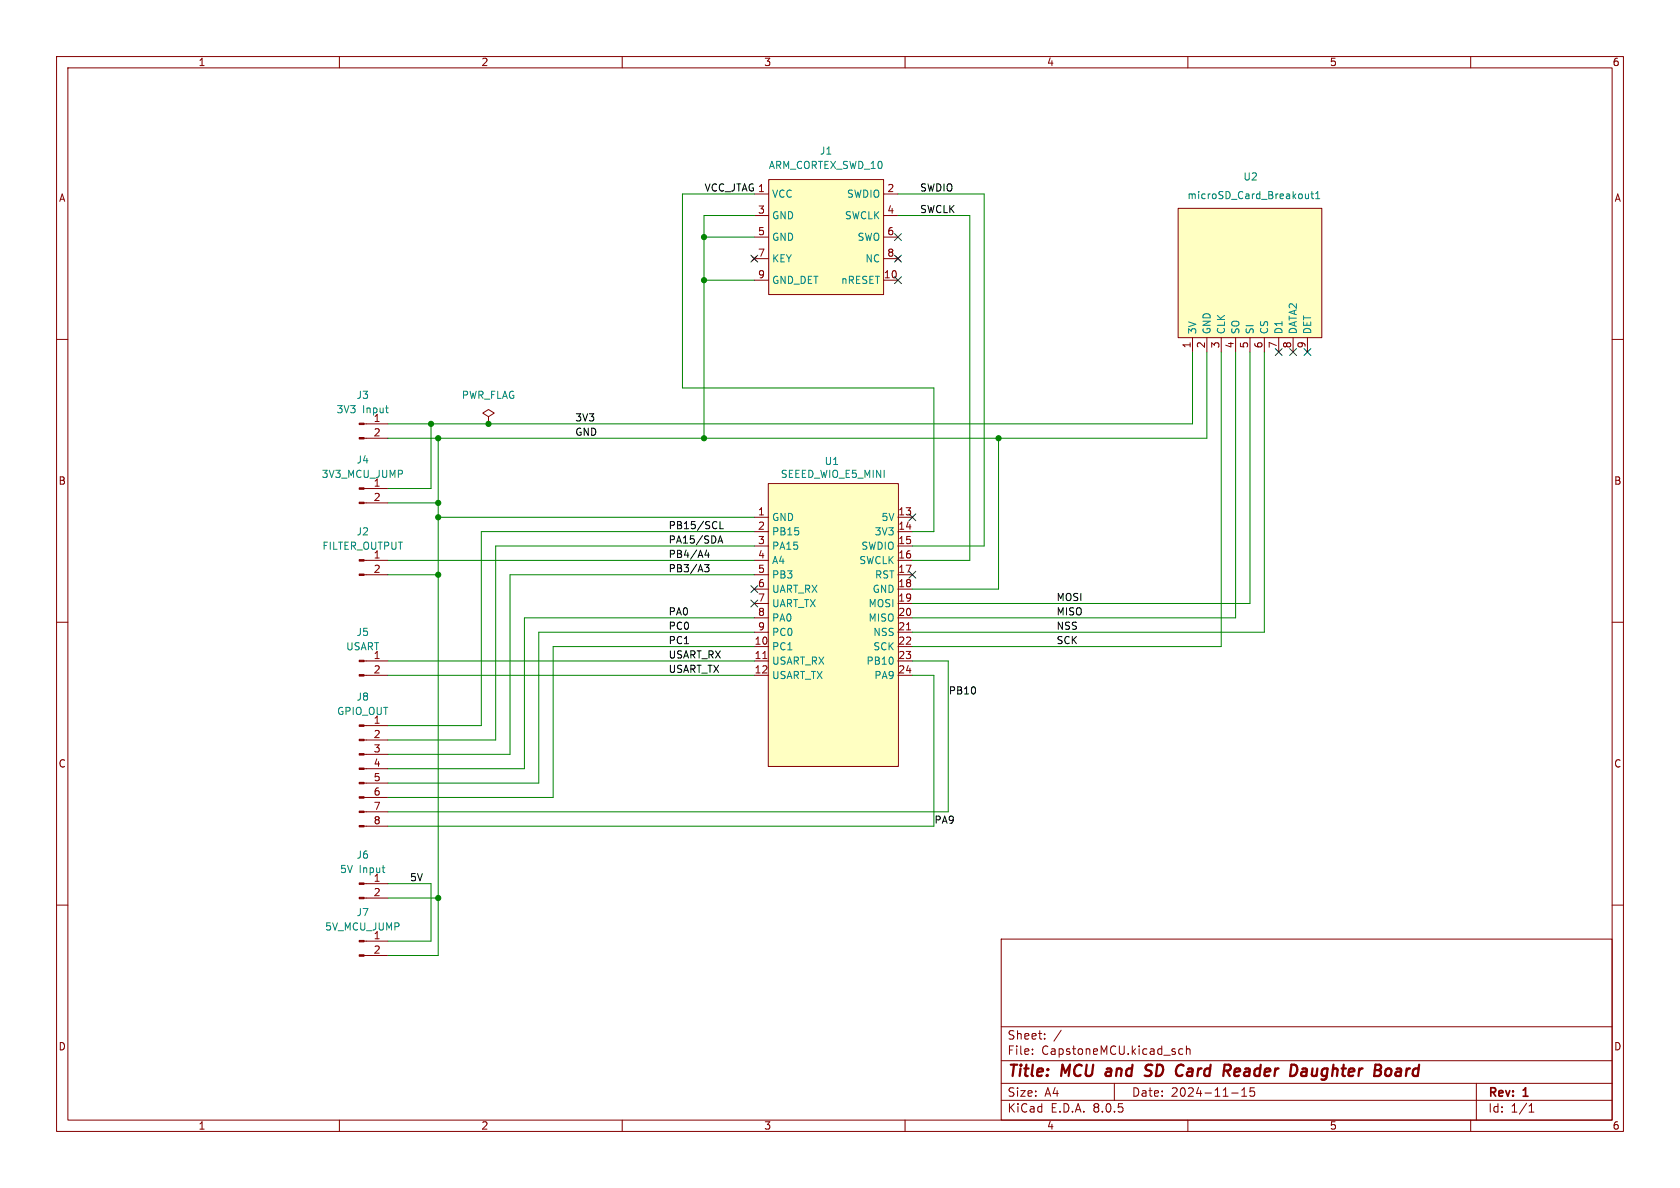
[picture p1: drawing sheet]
(kicad_sch
 (version 20231120)
 (generator "eeschema")
 (generator_version "8.0")
 (paper "A4")
 (title_block
  (title "MCU and SD Card Reader Daughter Board")
  (date "2024-11-15")
  (rev "1"))
 (lib_symbols
  (symbol "Capstone:microSD_card_breakout" (exclude_from_sim no) (in_bom yes) (on_board yes)
   (property "Reference" "microSD_Card_Breakout" (at 0 0 0) (effects (font (size 1.27 1.27))))
   (property "Value" "" (at 0 0 0) (effects (font (size 1.27 1.27))))
   (property "Footprint" "Capstone:adafruit_sd_card_spi" (at 0 13.462 0) (effects (font (size 1.27 1.27)) (hide yes)))
   (property "Datasheet" "" (at 0 0 0) (effects (font (size 1.27 1.27)) (hide yes)))
   (property "Description" "" (at 0 0 0) (effects (font (size 1.27 1.27)) (hide yes)))
   (symbol "microSD_card_breakout_0_1"
    (rectangle (start -12.7 11.43) (end 12.7 -11.43) (stroke (width 0) (type default)) (fill (type background))))
   (symbol "microSD_card_breakout_1_1"
    (pin power_in line (at -10.16 -13.97 90) (length 2.54) (name "3V" (effects (font (size 1.27 1.27)))) (number "1" (effects (font (size 1.27 1.27)))))
    (pin passive line (at -7.62 -13.97 90) (length 2.54) (name "GND" (effects (font (size 1.27 1.27)))) (number "2" (effects (font (size 1.27 1.27)))))
    (pin input line (at -5.08 -13.97 90) (length 2.54) (name "CLK" (effects (font (size 1.27 1.27)))) (number "3" (effects (font (size 1.27 1.27)))))
    (pin output line (at -2.54 -13.97 90) (length 2.54) (name "SO" (effects (font (size 1.27 1.27)))) (number "4" (effects (font (size 1.27 1.27))))
    (alternate "D0" bidirectional line))
    (pin input line (at 0 -13.97 90) (length 2.54) (name "SI" (effects (font (size 1.27 1.27)))) (number "5" (effects (font (size 1.27 1.27))))
    (alternate "CMD" input line))
    (pin input line (at 2.54 -13.97 90) (length 2.54) (name "CS" (effects (font (size 1.27 1.27)))) (number "6" (effects (font (size 1.27 1.27))))
    (alternate "D3" bidirectional line))
    (pin bidirectional line (at 5.08 -13.97 90) (length 2.54) (name "D1" (effects (font (size 1.27 1.27)))) (number "7" (effects (font (size 1.27 1.27)))))
    (pin bidirectional line (at 7.62 -13.97 90) (length 2.54) (name "DATA2" (effects (font (size 1.27 1.27)))) (number "8" (effects (font (size 1.27 1.27)))))
    (pin bidirectional line (at 10.16 -13.97 90) (length 2.54) (name "DET" (effects (font (size 1.27 1.27)))) (number "9" (effects (font (size 1.27 1.27)))))))
  (symbol "Connector:Conn_01x02_Pin"
   (pin_names
    (offset 1.016) hide) (exclude_from_sim no) (in_bom yes) (on_board yes)
   (property "Reference" "J" (at 0 2.54 0) (effects (font (size 1.27 1.27))))
   (property "Value" "Conn_01x02_Pin" (at 0 -5.08 0) (effects (font (size 1.27 1.27))))
   (property "Footprint" "" (at 0 0 0) (effects (font (size 1.27 1.27)) (hide yes)))
   (property "Datasheet" "~" (at 0 0 0) (effects (font (size 1.27 1.27)) (hide yes)))
   (property "Description" "Generic connector, single row, 01x02, script generated" (at 0 0 0) (effects (font (size 1.27 1.27)) (hide yes)))
   (property "ki_locked" "" (at 0 0 0) (effects (font (size 1.27 1.27))))
   (symbol "Conn_01x02_Pin_1_1"
    (polyline (pts (xy 1.27 -2.54) (xy 0.8636 -2.54)) (stroke (width 0.1524) (type default)) (fill (type none)))
    (polyline (pts (xy 1.27 0) (xy 0.8636 0)) (stroke (width 0.1524) (type default)) (fill (type none)))
    (rectangle (start 0.8636 -2.413) (end 0 -2.667) (stroke (width 0.1524) (type default)) (fill (type outline)))
    (rectangle (start 0.8636 0.127) (end 0 -0.127) (stroke (width 0.1524) (type default)) (fill (type outline)))
    (pin passive line (at 5.08 0 180) (length 3.81) (name "Pin_1" (effects (font (size 1.27 1.27)))) (number "1" (effects (font (size 1.27 1.27)))))
    (pin passive line (at 5.08 -2.54 180) (length 3.81) (name "Pin_2" (effects (font (size 1.27 1.27)))) (number "2" (effects (font (size 1.27 1.27)))))))
  (symbol "Connector:Conn_01x08_Pin"
   (pin_names
    (offset 1.016) hide) (exclude_from_sim no) (in_bom yes) (on_board yes)
   (property "Reference" "J" (at 0 10.16 0) (effects (font (size 1.27 1.27))))
   (property "Value" "Conn_01x08_Pin" (at 0 -12.7 0) (effects (font (size 1.27 1.27))))
   (property "Footprint" "" (at 0 0 0) (effects (font (size 1.27 1.27)) (hide yes)))
   (property "Datasheet" "~" (at 0 0 0) (effects (font (size 1.27 1.27)) (hide yes)))
   (property "Description" "Generic connector, single row, 01x08, script generated" (at 0 0 0) (effects (font (size 1.27 1.27)) (hide yes)))
   (property "ki_locked" "" (at 0 0 0) (effects (font (size 1.27 1.27))))
   (symbol "Conn_01x08_Pin_1_1"
    (polyline (pts (xy 1.27 -10.16) (xy 0.8636 -10.16)) (stroke (width 0.1524) (type default)) (fill (type none)))
    (polyline (pts (xy 1.27 -7.62) (xy 0.8636 -7.62)) (stroke (width 0.1524) (type default)) (fill (type none)))
    (polyline (pts (xy 1.27 -5.08) (xy 0.8636 -5.08)) (stroke (width 0.1524) (type default)) (fill (type none)))
    (polyline (pts (xy 1.27 -2.54) (xy 0.8636 -2.54)) (stroke (width 0.1524) (type default)) (fill (type none)))
    (polyline (pts (xy 1.27 0) (xy 0.8636 0)) (stroke (width 0.1524) (type default)) (fill (type none)))
    (polyline (pts (xy 1.27 2.54) (xy 0.8636 2.54)) (stroke (width 0.1524) (type default)) (fill (type none)))
    (polyline (pts (xy 1.27 5.08) (xy 0.8636 5.08)) (stroke (width 0.1524) (type default)) (fill (type none)))
    (polyline (pts (xy 1.27 7.62) (xy 0.8636 7.62)) (stroke (width 0.1524) (type default)) (fill (type none)))
    (rectangle (start 0.8636 -10.033) (end 0 -10.287) (stroke (width 0.1524) (type default)) (fill (type outline)))
    (rectangle (start 0.8636 -7.493) (end 0 -7.747) (stroke (width 0.1524) (type default)) (fill (type outline)))
    (rectangle (start 0.8636 -4.953) (end 0 -5.207) (stroke (width 0.1524) (type default)) (fill (type outline)))
    (rectangle (start 0.8636 -2.413) (end 0 -2.667) (stroke (width 0.1524) (type default)) (fill (type outline)))
    (rectangle (start 0.8636 0.127) (end 0 -0.127) (stroke (width 0.1524) (type default)) (fill (type outline)))
    (rectangle (start 0.8636 2.667) (end 0 2.413) (stroke (width 0.1524) (type default)) (fill (type outline)))
    (rectangle (start 0.8636 5.207) (end 0 4.953) (stroke (width 0.1524) (type default)) (fill (type outline)))
    (rectangle (start 0.8636 7.747) (end 0 7.493) (stroke (width 0.1524) (type default)) (fill (type outline)))
    (pin passive line (at 5.08 7.62 180) (length 3.81) (name "Pin_1" (effects (font (size 1.27 1.27)))) (number "1" (effects (font (size 1.27 1.27)))))
    (pin passive line (at 5.08 5.08 180) (length 3.81) (name "Pin_2" (effects (font (size 1.27 1.27)))) (number "2" (effects (font (size 1.27 1.27)))))
    (pin passive line (at 5.08 2.54 180) (length 3.81) (name "Pin_3" (effects (font (size 1.27 1.27)))) (number "3" (effects (font (size 1.27 1.27)))))
    (pin passive line (at 5.08 0 180) (length 3.81) (name "Pin_4" (effects (font (size 1.27 1.27)))) (number "4" (effects (font (size 1.27 1.27)))))
    (pin passive line (at 5.08 -2.54 180) (length 3.81) (name "Pin_5" (effects (font (size 1.27 1.27)))) (number "5" (effects (font (size 1.27 1.27)))))
    (pin passive line (at 5.08 -5.08 180) (length 3.81) (name "Pin_6" (effects (font (size 1.27 1.27)))) (number "6" (effects (font (size 1.27 1.27)))))
    (pin passive line (at 5.08 -7.62 180) (length 3.81) (name "Pin_7" (effects (font (size 1.27 1.27)))) (number "7" (effects (font (size 1.27 1.27)))))
    (pin passive line (at 5.08 -10.16 180) (length 3.81) (name "Pin_8" (effects (font (size 1.27 1.27)))) (number "8" (effects (font (size 1.27 1.27)))))))
  (symbol "Connector:arm_cortex_debug" (exclude_from_sim no) (in_bom yes) (on_board yes)
   (property "Reference" "J" (at -0.762 14.224 0) (effects (font (size 1.27 1.27))))
   (property "Value" "ARM_CORTEX_SWD_10" (at 0 11.938 0) (effects (font (size 1.27 1.27))))
   (property "Footprint" "arm_debug_header_smt:SAMTEC_FTSH-105-01-LM-DV-TR" (at 0.762 -12.954 0) (effects (font (size 1.27 1.27)) (hide yes)))
   (property "Datasheet" "" (at 0 0 0) (effects (font (size 1.27 1.27)) (hide yes)))
   (property "Description" "" (at 0 0 0) (effects (font (size 1.27 1.27)) (hide yes)))
   (symbol "arm_cortex_debug_0_1"
    (rectangle (start -10.16 10.16) (end 10.16 -10.16) (stroke (width 0) (type default)) (fill (type background))))
   (symbol "arm_cortex_debug_1_1"
    (pin input line (at -12.7 7.62 0) (length 2.54) (name "VCC" (effects (font (size 1.27 1.27)))) (number "1" (effects (font (size 1.27 1.27)))))
    (pin input line (at 12.7 -7.62 180) (length 2.54) (name "nRESET" (effects (font (size 1.27 1.27)))) (number "10" (effects (font (size 1.27 1.27)))))
    (pin input line (at 12.7 7.62 180) (length 2.54) (name "SWDIO" (effects (font (size 1.27 1.27)))) (number "2" (effects (font (size 1.27 1.27)))))
    (pin input line (at -12.7 3.81 0) (length 2.54) (name "GND" (effects (font (size 1.27 1.27)))) (number "3" (effects (font (size 1.27 1.27)))))
    (pin input line (at 12.7 3.81 180) (length 2.54) (name "SWCLK" (effects (font (size 1.27 1.27)))) (number "4" (effects (font (size 1.27 1.27)))))
    (pin input line (at -12.7 0 0) (length 2.54) (name "GND" (effects (font (size 1.27 1.27)))) (number "5" (effects (font (size 1.27 1.27)))))
    (pin input line (at 12.7 0 180) (length 2.54) (name "SWO" (effects (font (size 1.27 1.27)))) (number "6" (effects (font (size 1.27 1.27)))))
    (pin no_connect line (at -12.7 -3.81 0) (length 2.54) (name "KEY" (effects (font (size 1.27 1.27)))) (number "7" (effects (font (size 1.27 1.27)))))
    (pin no_connect line (at 12.7 -3.81 180) (length 2.54) (name "NC" (effects (font (size 1.27 1.27)))) (number "8" (effects (font (size 1.27 1.27)))))
    (pin input line (at -12.7 -7.62 0) (length 2.54) (name "GND_DET" (effects (font (size 1.27 1.27)))) (number "9" (effects (font (size 1.27 1.27)))))))
  (symbol "MCU_Module:SEEED-WIO-E5-MINI"
   (pin_names
    (offset 0.504)) (exclude_from_sim no) (in_bom yes) (on_board yes)
   (property "Reference" "WIO-E5-MINI" (at -0.254 -17.018 0) (effects (font (size 1.27 1.27))))
   (property "Value" "" (at 0 0 0) (effects (font (size 1.27 1.27))))
   (property "Footprint" "dev_boards:Wio_e5" (at 0.254 -20.32 0) (effects (font (size 1.27 1.27)) (hide yes)))
   (property "Datasheet" "" (at 0 0 0) (effects (font (size 1.27 1.27)) (hide yes)))
   (property "Description" "" (at 0 0 0) (effects (font (size 1.27 1.27)) (hide yes)))
   (symbol "SEEED-WIO-E5-MINI_0_1"
    (rectangle (start -11.5 25) (end 11.5 -25) (stroke (width 0) (type default)) (fill (type background))))
   (symbol "SEEED-WIO-E5-MINI_1_1"
    (pin passive line (at -13.97 19.05 0) (length 2.54) (name "GND" (effects (font (size 1.27 1.27)))) (number "1" (effects (font (size 1.27 1.27)))))
    (pin bidirectional line (at -13.97 -3.81 0) (length 2.54) (name "PC1" (effects (font (size 1.27 1.27)))) (number "10" (effects (font (size 1.27 1.27))))
    (alternate "LPUART_TX" output line))
    (pin bidirectional line (at -13.97 -6.35 0) (length 2.54) (name "PA3" (effects (font (size 1.27 1.27)))) (number "11" (effects (font (size 1.27 1.27))))
    (alternate "USART_RX" input line))
    (pin bidirectional line (at -13.97 -8.89 0) (length 2.54) (name "PA2" (effects (font (size 1.27 1.27)))) (number "12" (effects (font (size 1.27 1.27))))
    (alternate "USART_TX" output line))
    (pin power_out line (at 13.97 19.05 180) (length 2.54) (name "5V" (effects (font (size 1.27 1.27)))) (number "13" (effects (font (size 1.27 1.27)))))
    (pin bidirectional line (at 13.97 16.51 180) (length 2.54) (name "3V3" (effects (font (size 1.27 1.27)))) (number "14" (effects (font (size 1.27 1.27)))))
    (pin bidirectional line (at 13.97 13.97 180) (length 2.54) (name "PA13" (effects (font (size 1.27 1.27)))) (number "15" (effects (font (size 1.27 1.27))))
    (alternate "SWDIO" bidirectional line))
    (pin bidirectional line (at 13.97 11.43 180) (length 2.54) (name "PA14" (effects (font (size 1.27 1.27)))) (number "16" (effects (font (size 1.27 1.27))))
    (alternate "SWCLK" bidirectional line))
    (pin input line (at 13.97 8.89 180) (length 2.54) (name "RST" (effects (font (size 1.27 1.27)))) (number "17" (effects (font (size 1.27 1.27)))))
    (pin passive line (at 13.97 6.35 180) (length 2.54) (name "GND" (effects (font (size 1.27 1.27)))) (number "18" (effects (font (size 1.27 1.27)))))
    (pin bidirectional line (at 13.97 3.81 180) (length 2.54) (name "PA10" (effects (font (size 1.27 1.27)))) (number "19" (effects (font (size 1.27 1.27))))
    (alternate "MOSI" output line))
    (pin bidirectional line (at -13.97 16.51 0) (length 2.54) (name "PB15" (effects (font (size 1.27 1.27)))) (number "2" (effects (font (size 1.27 1.27))))
    (alternate "SCL" bidirectional line))
    (pin bidirectional line (at 13.97 1.27 180) (length 2.54) (name "PB14" (effects (font (size 1.27 1.27)))) (number "20" (effects (font (size 1.27 1.27))))
    (alternate "MISO" input line))
    (pin bidirectional line (at 13.97 -1.27 180) (length 2.54) (name "PB9" (effects (font (size 1.27 1.27)))) (number "21" (effects (font (size 1.27 1.27))))
    (alternate "NSS" output line))
    (pin bidirectional line (at 13.97 -3.81 180) (length 2.54) (name "PB13" (effects (font (size 1.27 1.27)))) (number "22" (effects (font (size 1.27 1.27))))
    (alternate "SCK" bidirectional line))
    (pin bidirectional line (at 13.97 -6.35 180) (length 2.54) (name "PB10" (effects (font (size 1.27 1.27)))) (number "23" (effects (font (size 1.27 1.27))))
    (alternate "" input line)
    (alternate "D10" bidirectional line))
    (pin bidirectional line (at 13.97 -8.89 180) (length 2.54) (name "PA9" (effects (font (size 1.27 1.27)))) (number "24" (effects (font (size 1.27 1.27))))
    (alternate "D9" bidirectional line))
    (pin bidirectional line (at -13.97 13.97 0) (length 2.54) (name "PA15" (effects (font (size 1.27 1.27)))) (number "3" (effects (font (size 1.27 1.27))))
    (alternate "SDA" bidirectional line))
    (pin bidirectional line (at -13.97 11.43 0) (length 2.54) (name "PB4" (effects (font (size 1.27 1.27)))) (number "4" (effects (font (size 1.27 1.27))))
    (alternate "A4" bidirectional line))
    (pin bidirectional line (at -13.97 8.89 0) (length 2.54) (name "PB3" (effects (font (size 1.27 1.27)))) (number "5" (effects (font (size 1.27 1.27))))
    (alternate "" input line)
    (alternate "A3" bidirectional line))
    (pin bidirectional line (at -13.97 6.35 0) (length 2.54) (name "PB7" (effects (font (size 1.27 1.27)))) (number "6" (effects (font (size 1.27 1.27))))
    (alternate "UART_RX" input line))
    (pin bidirectional line (at -13.97 3.81 0) (length 2.54) (name "PB6" (effects (font (size 1.27 1.27)))) (number "7" (effects (font (size 1.27 1.27))))
    (alternate "UART_TX" output line))
    (pin bidirectional line (at -13.97 1.27 0) (length 2.54) (name "PA0" (effects (font (size 1.27 1.27)))) (number "8" (effects (font (size 1.27 1.27))))
    (alternate "DO" bidirectional line))
    (pin bidirectional line (at -13.97 -1.27 0) (length 2.54) (name "PC0" (effects (font (size 1.27 1.27)))) (number "9" (effects (font (size 1.27 1.27))))
    (alternate "LPUART_RX" input line))))
  (symbol "power:PWR_FLAG"
   (power)
   (pin_numbers hide)
   (pin_names
    (offset 0) hide) (exclude_from_sim no) (in_bom yes) (on_board yes)
   (property "Reference" "#FLG" (at 0 1.905 0) (effects (font (size 1.27 1.27)) (hide yes)))
   (property "Value" "PWR_FLAG" (at 0 3.81 0) (effects (font (size 1.27 1.27))))
   (property "Footprint" "" (at 0 0 0) (effects (font (size 1.27 1.27)) (hide yes)))
   (property "Datasheet" "~" (at 0 0 0) (effects (font (size 1.27 1.27)) (hide yes)))
   (property "Description" "Special symbol for telling ERC where power comes from" (at 0 0 0) (effects (font (size 1.27 1.27)) (hide yes)))
   (symbol "PWR_FLAG_0_0"
    (pin power_out line (at 0 0 90) (length 0) (name "~" (effects (font (size 1.27 1.27)))) (number "1" (effects (font (size 1.27 1.27))))))
   (symbol "PWR_FLAG_0_1"
    (polyline (pts (xy 0 0) (xy 0 1.27) (xy -1.016 1.905) (xy 0 2.54) (xy 1.016 1.905) (xy 0 1.27)) (stroke (width 0) (type default)) (fill (type none))))))
 (junction
  (at 124.46 49.53)
  (diameter 0)
  (color 0 0 0 0))
 (junction
  (at 86.36 74.93)
  (diameter 0)
  (color 0 0 0 0))
 (junction
  (at 77.47 77.47)
  (diameter 0)
  (color 0 0 0 0))
 (junction
  (at 124.46 77.47)
  (diameter 0)
  (color 0 0 0 0))
 (junction
  (at 77.47 158.75)
  (diameter 0)
  (color 0 0 0 0))
 (junction
  (at 77.47 88.9)
  (diameter 0)
  (color 0 0 0 0))
 (junction
  (at 76.2 74.93)
  (diameter 0)
  (color 0 0 0 0))
 (junction
  (at 176.53 77.47)
  (diameter 0)
  (color 0 0 0 0))
 (junction
  (at 77.47 91.44)
  (diameter 0)
  (color 0 0 0 0))
 (junction
  (at 77.47 101.6)
  (diameter 0)
  (color 0 0 0 0))
 (junction
  (at 124.46 41.91)
  (diameter 0)
  (color 0 0 0 0))
 (no_connect
  (at 228.6 62.23))
 (no_connect
  (at 158.75 45.72))
 (no_connect
  (at 133.35 104.14))
 (no_connect
  (at 226.06 62.23))
 (no_connect
  (at 133.35 45.72))
 (no_connect
  (at 158.75 49.53))
 (no_connect
  (at 161.29 91.44))
 (no_connect
  (at 158.75 41.91))
 (no_connect
  (at 133.35 106.68))
 (no_connect
  (at 161.29 101.6))
 (no_connect
  (at 231.14 62.23))
 (wire
  (pts (xy 77.47 77.47) (xy 77.47 88.9))
  (stroke (width 0) (type default)))
 (wire
  (pts (xy 124.46 41.91) (xy 133.35 41.91))
  (stroke (width 0) (type default)))
 (wire
  (pts (xy 133.35 101.6) (xy 90.17 101.6))
  (stroke (width 0) (type default)))
 (wire
  (pts (xy 133.35 111.76) (xy 95.25 111.76))
  (stroke (width 0) (type default)))
 (wire
  (pts (xy 213.36 77.47) (xy 176.53 77.47))
  (stroke (width 0) (type default)))
 (wire
  (pts (xy 77.47 168.91) (xy 77.47 158.75))
  (stroke (width 0) (type default)))
 (wire
  (pts (xy 124.46 49.53) (xy 133.35 49.53))
  (stroke (width 0) (type default)))
 (wire
  (pts (xy 176.53 77.47) (xy 124.46 77.47))
  (stroke (width 0) (type default)))
 (wire
  (pts (xy 161.29 116.84) (xy 167.64 116.84))
  (stroke (width 0) (type default)))
 (wire
  (pts (xy 167.64 116.84) (xy 167.64 143.51))
  (stroke (width 0) (type default)))
 (wire
  (pts (xy 77.47 88.9) (xy 68.58 88.9))
  (stroke (width 0) (type default)))
 (wire
  (pts (xy 68.58 133.35) (xy 90.17 133.35))
  (stroke (width 0) (type default)))
 (wire
  (pts (xy 76.2 156.21) (xy 76.2 166.37))
  (stroke (width 0) (type default)))
 (wire
  (pts (xy 133.35 91.44) (xy 77.47 91.44))
  (stroke (width 0) (type default)))
 (wire
  (pts (xy 76.2 74.93) (xy 76.2 86.36))
  (stroke (width 0) (type default)))
 (wire
  (pts (xy 171.45 38.1) (xy 171.45 99.06))
  (stroke (width 0) (type default)))
 (wire
  (pts (xy 68.58 135.89) (xy 92.71 135.89))
  (stroke (width 0) (type default)))
 (wire
  (pts (xy 68.58 74.93) (xy 76.2 74.93))
  (stroke (width 0) (type default)))
 (wire
  (pts (xy 86.36 74.93) (xy 76.2 74.93))
  (stroke (width 0) (type default)))
 (wire
  (pts (xy 165.1 93.98) (xy 165.1 68.58))
  (stroke (width 0) (type default)))
 (wire
  (pts (xy 68.58 168.91) (xy 77.47 168.91))
  (stroke (width 0) (type default)))
 (wire
  (pts (xy 68.58 99.06) (xy 133.35 99.06))
  (stroke (width 0) (type default)))
 (wire
  (pts (xy 133.35 38.1) (xy 124.46 38.1))
  (stroke (width 0) (type default)))
 (wire
  (pts (xy 215.9 114.3) (xy 215.9 62.23))
  (stroke (width 0) (type default)))
 (wire
  (pts (xy 165.1 68.58) (xy 120.65 68.58))
  (stroke (width 0) (type default)))
 (wire
  (pts (xy 92.71 109.22) (xy 92.71 135.89))
  (stroke (width 0) (type default)))
 (wire
  (pts (xy 161.29 114.3) (xy 215.9 114.3))
  (stroke (width 0) (type default)))
 (wire
  (pts (xy 68.58 130.81) (xy 87.63 130.81))
  (stroke (width 0) (type default)))
 (wire
  (pts (xy 124.46 38.1) (xy 124.46 41.91))
  (stroke (width 0) (type default)))
 (wire
  (pts (xy 173.99 34.29) (xy 158.75 34.29))
  (stroke (width 0) (type default)))
 (wire
  (pts (xy 210.82 62.23) (xy 210.82 74.93))
  (stroke (width 0) (type default)))
 (wire
  (pts (xy 90.17 101.6) (xy 90.17 133.35))
  (stroke (width 0) (type default)))
 (wire
  (pts (xy 68.58 119.38) (xy 133.35 119.38))
  (stroke (width 0) (type default)))
 (wire
  (pts (xy 120.65 34.29) (xy 133.35 34.29))
  (stroke (width 0) (type default)))
 (wire
  (pts (xy 68.58 116.84) (xy 133.35 116.84))
  (stroke (width 0) (type default)))
 (wire
  (pts (xy 68.58 146.05) (xy 165.1 146.05))
  (stroke (width 0) (type default)))
 (wire
  (pts (xy 161.29 99.06) (xy 171.45 99.06))
  (stroke (width 0) (type default)))
 (wire
  (pts (xy 68.58 158.75) (xy 77.47 158.75))
  (stroke (width 0) (type default)))
 (wire
  (pts (xy 68.58 77.47) (xy 77.47 77.47))
  (stroke (width 0) (type default)))
 (wire
  (pts (xy 85.09 93.98) (xy 85.09 128.27))
  (stroke (width 0) (type default)))
 (wire
  (pts (xy 220.98 106.68) (xy 220.98 62.23))
  (stroke (width 0) (type default)))
 (wire
  (pts (xy 223.52 62.23) (xy 223.52 111.76))
  (stroke (width 0) (type default)))
 (wire
  (pts (xy 173.99 96.52) (xy 173.99 34.29))
  (stroke (width 0) (type default)))
 (wire
  (pts (xy 95.25 111.76) (xy 95.25 138.43))
  (stroke (width 0) (type default)))
 (wire
  (pts (xy 77.47 91.44) (xy 77.47 101.6))
  (stroke (width 0) (type default)))
 (wire
  (pts (xy 124.46 41.91) (xy 124.46 49.53))
  (stroke (width 0) (type default)))
 (wire
  (pts (xy 76.2 86.36) (xy 68.58 86.36))
  (stroke (width 0) (type default)))
 (wire
  (pts (xy 68.58 101.6) (xy 77.47 101.6))
  (stroke (width 0) (type default)))
 (wire
  (pts (xy 68.58 138.43) (xy 95.25 138.43))
  (stroke (width 0) (type default)))
 (wire
  (pts (xy 213.36 62.23) (xy 213.36 77.47))
  (stroke (width 0) (type default)))
 (wire
  (pts (xy 167.64 143.51) (xy 68.58 143.51))
  (stroke (width 0) (type default)))
 (wire
  (pts (xy 161.29 104.14) (xy 176.53 104.14))
  (stroke (width 0) (type default)))
 (wire
  (pts (xy 218.44 62.23) (xy 218.44 109.22))
  (stroke (width 0) (type default)))
 (wire
  (pts (xy 218.44 109.22) (xy 161.29 109.22))
  (stroke (width 0) (type default)))
 (wire
  (pts (xy 133.35 109.22) (xy 92.71 109.22))
  (stroke (width 0) (type default)))
 (wire
  (pts (xy 120.65 68.58) (xy 120.65 34.29))
  (stroke (width 0) (type default)))
 (wire
  (pts (xy 97.79 140.97) (xy 68.58 140.97))
  (stroke (width 0) (type default)))
 (wire
  (pts (xy 161.29 119.38) (xy 165.1 119.38))
  (stroke (width 0) (type default)))
 (wire
  (pts (xy 68.58 156.21) (xy 76.2 156.21))
  (stroke (width 0) (type default)))
 (wire
  (pts (xy 97.79 114.3) (xy 133.35 114.3))
  (stroke (width 0) (type default)))
 (wire
  (pts (xy 97.79 114.3) (xy 97.79 140.97))
  (stroke (width 0) (type default)))
 (wire
  (pts (xy 133.35 96.52) (xy 87.63 96.52))
  (stroke (width 0) (type default)))
 (wire
  (pts (xy 86.36 74.93) (xy 210.82 74.93))
  (stroke (width 0) (type default)))
 (wire
  (pts (xy 176.53 104.14) (xy 176.53 77.47))
  (stroke (width 0) (type default)))
 (wire
  (pts (xy 77.47 77.47) (xy 124.46 77.47))
  (stroke (width 0) (type default)))
 (wire
  (pts (xy 76.2 166.37) (xy 68.58 166.37))
  (stroke (width 0) (type default)))
 (wire
  (pts (xy 77.47 101.6) (xy 77.47 158.75))
  (stroke (width 0) (type default)))
 (wire
  (pts (xy 77.47 91.44) (xy 77.47 88.9))
  (stroke (width 0) (type default)))
 (wire
  (pts (xy 124.46 49.53) (xy 124.46 77.47))
  (stroke (width 0) (type default)))
 (wire
  (pts (xy 133.35 93.98) (xy 85.09 93.98))
  (stroke (width 0) (type default)))
 (wire
  (pts (xy 161.29 106.68) (xy 220.98 106.68))
  (stroke (width 0) (type default)))
 (wire
  (pts (xy 161.29 93.98) (xy 165.1 93.98))
  (stroke (width 0) (type default)))
 (wire
  (pts (xy 158.75 38.1) (xy 171.45 38.1))
  (stroke (width 0) (type default)))
 (wire
  (pts (xy 161.29 96.52) (xy 173.99 96.52))
  (stroke (width 0) (type default)))
 (wire
  (pts (xy 85.09 128.27) (xy 68.58 128.27))
  (stroke (width 0) (type default)))
 (wire
  (pts (xy 165.1 119.38) (xy 165.1 146.05))
  (stroke (width 0) (type default)))
 (wire
  (pts (xy 223.52 111.76) (xy 161.29 111.76))
  (stroke (width 0) (type default)))
 (wire
  (pts (xy 87.63 96.52) (xy 87.63 130.81))
  (stroke (width 0) (type default)))
 (label "SWDIO"
  (at 162.56 34.29 0)
  (fields_autoplaced yes)
  (effects (font (size 1.27 1.27)) (justify left bottom)))
 (label "PA9"
  (at 165.1 146.05 0)
  (fields_autoplaced yes)
  (effects (font (size 1.27 1.27)) (justify left bottom)))
 (label "SCK"
  (at 186.69 114.3 0)
  (fields_autoplaced yes)
  (effects (font (size 1.27 1.27)) (justify left bottom)))
 (label "VCC_JTAG"
  (at 124.46 34.29 0)
  (fields_autoplaced yes)
  (effects (font (size 1.27 1.27)) (justify left bottom)))
 (label "NSS"
  (at 186.69 111.76 0)
  (fields_autoplaced yes)
  (effects (font (size 1.27 1.27)) (justify left bottom)))
 (label "GND"
  (at 101.6 77.47 0)
  (fields_autoplaced yes)
  (effects (font (size 1.27 1.27)) (justify left bottom)))
 (label "PC1"
  (at 118.11 114.3 0)
  (fields_autoplaced yes)
  (effects (font (size 1.27 1.27)) (justify left bottom)))
 (label "SWCLK"
  (at 162.56 38.1 0)
  (fields_autoplaced yes)
  (effects (font (size 1.27 1.27)) (justify left bottom)))
 (label "PA0"
  (at 118.11 109.22 0)
  (fields_autoplaced yes)
  (effects (font (size 1.27 1.27)) (justify left bottom)))
 (label "3V3"
  (at 101.6 74.93 0)
  (fields_autoplaced yes)
  (effects (font (size 1.27 1.27)) (justify left bottom)))
 (label "PC0"
  (at 118.11 111.76 0)
  (fields_autoplaced yes)
  (effects (font (size 1.27 1.27)) (justify left bottom)))
 (label "PB15{slash}SCL"
  (at 118.11 93.98 0)
  (fields_autoplaced yes)
  (effects (font (size 1.27 1.27)) (justify left bottom)))
 (label "MISO"
  (at 186.69 109.22 0)
  (fields_autoplaced yes)
  (effects (font (size 1.27 1.27)) (justify left bottom)))
 (label "PB3{slash}A3"
  (at 118.11 101.6 0)
  (fields_autoplaced yes)
  (effects (font (size 1.27 1.27)) (justify left bottom)))
 (label "MOSI"
  (at 186.69 106.68 0)
  (fields_autoplaced yes)
  (effects (font (size 1.27 1.27)) (justify left bottom)))
 (label "5V"
  (at 72.39 156.21 0)
  (fields_autoplaced yes)
  (effects (font (size 1.27 1.27)) (justify left bottom)))
 (label "USART_RX"
  (at 118.11 116.84 0)
  (fields_autoplaced yes)
  (effects (font (size 1.27 1.27)) (justify left bottom)))
 (label "PA15{slash}SDA"
  (at 118.11 96.52 0)
  (fields_autoplaced yes)
  (effects (font (size 1.27 1.27)) (justify left bottom)))
 (label "USART_TX"
  (at 118.11 119.38 0)
  (fields_autoplaced yes)
  (effects (font (size 1.27 1.27)) (justify left bottom)))
 (label "PB4{slash}A4"
  (at 118.11 99.06 0)
  (fields_autoplaced yes)
  (effects (font (size 1.27 1.27)) (justify left bottom)))
 (label "PB10"
  (at 167.64 123.19 0)
  (fields_autoplaced yes)
  (effects (font (size 1.27 1.27)) (justify left bottom)))
 (symbol
  (lib_id "Capstone:microSD_card_breakout")
  (at 220.98 48.26 0)
  (unit 1)
  (exclude_from_sim no)
  (in_bom yes)
  (on_board yes)
  (dnp no)
  (property "Reference" "U2" (at 219.71 31.242 0) (effects (font (size 1.27 1.27)) (justify left)))
  (property "Value" "microSD_Card_Breakout1" (at 209.804 34.544 0) (effects (font (size 1.27 1.27)) (justify left)))
  (property "Footprint" "Capstone:adafruit_sd_card_spi" (at 220.98 34.798 0) (effects (font (size 1.27 1.27)) (hide yes)))
  (property "Datasheet" "" (at 220.98 48.26 0) (effects (font (size 1.27 1.27)) (hide yes)))
  (property "Description" "" (at 220.98 48.26 0) (effects (font (size 1.27 1.27)) (hide yes)))
  (pin "2")
  (pin "1")
  (pin "9")
  (pin "5")
  (pin "6")
  (pin "7")
  (pin "4")
  (pin "8")
  (pin "3"))
 (symbol
  (lib_id "power:PWR_FLAG")
  (at 86.36 74.93 0)
  (unit 1)
  (exclude_from_sim no)
  (in_bom yes)
  (on_board yes)
  (dnp no)
  (fields_autoplaced yes)
  (property "Reference" "#FLG01" (at 86.36 73.025 0) (effects (font (size 1.27 1.27)) (hide yes)))
  (property "Value" "PWR_FLAG" (at 86.36 69.85 0) (effects (font (size 1.27 1.27))))
  (property "Footprint" "" (at 86.36 74.93 0) (effects (font (size 1.27 1.27)) (hide yes)))
  (property "Datasheet" "~" (at 86.36 74.93 0) (effects (font (size 1.27 1.27)) (hide yes)))
  (property "Description" "Special symbol for telling ERC where power comes from" (at 86.36 74.93 0) (effects (font (size 1.27 1.27)) (hide yes)))
  (pin "1"))
 (symbol
  (lib_id "Connector:Conn_01x02_Pin")
  (at 63.5 156.21 0)
  (unit 1)
  (exclude_from_sim no)
  (in_bom yes)
  (on_board yes)
  (dnp no)
  (fields_autoplaced yes)
  (property "Reference" "J6" (at 64.135 151.13 0) (effects (font (size 1.27 1.27))))
  (property "Value" "5V Input" (at 64.135 153.67 0) (effects (font (size 1.27 1.27))))
  (property "Footprint" "Connector_PinHeader_2.54mm:PinHeader_1x02_P2.54mm_Vertical" (at 63.5 156.21 0) (effects (font (size 1.27 1.27)) (hide yes)))
  (property "Datasheet" "~" (at 63.5 156.21 0) (effects (font (size 1.27 1.27)) (hide yes)))
  (property "Description" "Generic connector, single row, 01x02, script generated" (at 63.5 156.21 0) (effects (font (size 1.27 1.27)) (hide yes)))
  (pin "1")
  (pin "2"))
 (symbol
  (lib_id "Connector:Conn_01x02_Pin")
  (at 63.5 99.06 0)
  (unit 1)
  (exclude_from_sim no)
  (in_bom yes)
  (on_board yes)
  (dnp no)
  (property "Reference" "J2" (at 64.135 93.98 0) (effects (font (size 1.27 1.27))))
  (property "Value" "FILTER_OUTPUT" (at 64.135 96.52 0) (effects (font (size 1.27 1.27))))
  (property "Footprint" "Connector_PinHeader_2.54mm:PinHeader_1x02_P2.54mm_Vertical" (at 63.5 99.06 0) (effects (font (size 1.27 1.27)) (hide yes)))
  (property "Datasheet" "~" (at 63.5 99.06 0) (effects (font (size 1.27 1.27)) (hide yes)))
  (property "Description" "Generic connector, single row, 01x02, script generated" (at 63.5 99.06 0) (effects (font (size 1.27 1.27)) (hide yes)))
  (pin "1")
  (pin "2"))
 (symbol
  (lib_id "Connector:arm_cortex_debug")
  (at 146.05 41.91 0)
  (unit 1)
  (exclude_from_sim no)
  (in_bom yes)
  (on_board yes)
  (dnp no)
  (fields_autoplaced yes)
  (property "Reference" "J1" (at 146.05 26.67 0) (effects (font (size 1.27 1.27))))
  (property "Value" "ARM_CORTEX_SWD_10" (at 146.05 29.21 0) (effects (font (size 1.27 1.27))))
  (property "Footprint" "arm_debug_header_smt:SAMTEC_FTSH-105-01-LM-DV-TR" (at 146.812 54.864 0) (effects (font (size 1.27 1.27)) (hide yes)))
  (property "Datasheet" "" (at 146.05 41.91 0) (effects (font (size 1.27 1.27)) (hide yes)))
  (property "Description" "" (at 146.05 41.91 0) (effects (font (size 1.27 1.27)) (hide yes)))
  (pin "10")
  (pin "9")
  (pin "2")
  (pin "3")
  (pin "5")
  (pin "6")
  (pin "4")
  (pin "1")
  (pin "7")
  (pin "8"))
 (symbol
  (lib_id "Connector:Conn_01x02_Pin")
  (at 63.5 166.37 0)
  (unit 1)
  (exclude_from_sim no)
  (in_bom yes)
  (on_board yes)
  (dnp no)
  (fields_autoplaced yes)
  (property "Reference" "J7" (at 64.135 161.29 0) (effects (font (size 1.27 1.27))))
  (property "Value" "5V_MCU_JUMP" (at 64.135 163.83 0) (effects (font (size 1.27 1.27))))
  (property "Footprint" "Connector_PinHeader_2.54mm:PinHeader_1x02_P2.54mm_Vertical" (at 63.5 166.37 0) (effects (font (size 1.27 1.27)) (hide yes)))
  (property "Datasheet" "~" (at 63.5 166.37 0) (effects (font (size 1.27 1.27)) (hide yes)))
  (property "Description" "Generic connector, single row, 01x02, script generated" (at 63.5 166.37 0) (effects (font (size 1.27 1.27)) (hide yes)))
  (pin "1")
  (pin "2"))
 (symbol
  (lib_id "Connector:Conn_01x02_Pin")
  (at 63.5 74.93 0)
  (unit 1)
  (exclude_from_sim no)
  (in_bom yes)
  (on_board yes)
  (dnp no)
  (fields_autoplaced yes)
  (property "Reference" "J3" (at 64.135 69.85 0) (effects (font (size 1.27 1.27))))
  (property "Value" "3V3 Input" (at 64.135 72.39 0) (effects (font (size 1.27 1.27))))
  (property "Footprint" "Connector_PinHeader_2.54mm:PinHeader_1x02_P2.54mm_Vertical" (at 63.5 74.93 0) (effects (font (size 1.27 1.27)) (hide yes)))
  (property "Datasheet" "~" (at 63.5 74.93 0) (effects (font (size 1.27 1.27)) (hide yes)))
  (property "Description" "Generic connector, single row, 01x02, script generated" (at 63.5 74.93 0) (effects (font (size 1.27 1.27)) (hide yes)))
  (pin "1")
  (pin "2"))
 (symbol
  (lib_id "Connector:Conn_01x08_Pin")
  (at 63.5 135.89 0)
  (unit 1)
  (exclude_from_sim no)
  (in_bom yes)
  (on_board yes)
  (dnp no)
  (fields_autoplaced yes)
  (property "Reference" "J8" (at 64.135 123.19 0) (effects (font (size 1.27 1.27))))
  (property "Value" "GPIO_OUT" (at 64.135 125.73 0) (effects (font (size 1.27 1.27))))
  (property "Footprint" "Connector_PinHeader_2.54mm:PinHeader_1x08_P2.54mm_Vertical" (at 63.5 135.89 0) (effects (font (size 1.27 1.27)) (hide yes)))
  (property "Datasheet" "~" (at 63.5 135.89 0) (effects (font (size 1.27 1.27)) (hide yes)))
  (property "Description" "Generic connector, single row, 01x08, script generated" (at 63.5 135.89 0) (effects (font (size 1.27 1.27)) (hide yes)))
  (pin "5")
  (pin "4")
  (pin "1")
  (pin "7")
  (pin "2")
  (pin "8")
  (pin "6")
  (pin "3"))
 (symbol
  (lib_id "MCU_Module:SEEED-WIO-E5-MINI")
  (at 147.32 110.49 0)
  (unit 1)
  (exclude_from_sim no)
  (in_bom yes)
  (on_board yes)
  (dnp no)
  (property "Reference" "U1" (at 147.066 81.534 0) (effects (font (size 1.27 1.27))))
  (property "Value" "SEEED_WIO_E5_MINI" (at 147.32 83.82 0) (effects (font (size 1.27 1.27))))
  (property "Footprint" "dev_boards:Wio_e5" (at 147.574 130.81 0) (effects (font (size 1.27 1.27)) (hide yes)))
  (property "Datasheet" "" (at 147.32 110.49 0) (effects (font (size 1.27 1.27)) (hide yes)))
  (property "Description" "" (at 147.32 110.49 0) (effects (font (size 1.27 1.27)) (hide yes)))
  (pin "21"
   (alternate "NSS"))
  (pin "22"
   (alternate "SCK"))
  (pin "16"
   (alternate "SWCLK"))
  (pin "17")
  (pin "2")
  (pin "20"
   (alternate "MISO"))
  (pin "7"
   (alternate "UART_TX"))
  (pin "8")
  (pin "9")
  (pin "18")
  (pin "19"
   (alternate "MOSI"))
  (pin "11"
   (alternate "USART_RX"))
  (pin "12"
   (alternate "USART_TX"))
  (pin "13")
  (pin "14")
  (pin "15"
   (alternate "SWDIO"))
  (pin "1")
  (pin "10")
  (pin "23"
   (alternate "PB10"))
  (pin "24")
  (pin "3")
  (pin "4"
   (alternate "A4"))
  (pin "5"
   (alternate "PB3"))
  (pin "6"
   (alternate "UART_RX")))
 (symbol
  (lib_id "Connector:Conn_01x02_Pin")
  (at 63.5 86.36 0)
  (unit 1)
  (exclude_from_sim no)
  (in_bom yes)
  (on_board yes)
  (dnp no)
  (fields_autoplaced yes)
  (property "Reference" "J4" (at 64.135 81.28 0) (effects (font (size 1.27 1.27))))
  (property "Value" "3V3_MCU_JUMP" (at 64.135 83.82 0) (effects (font (size 1.27 1.27))))
  (property "Footprint" "Connector_PinHeader_2.54mm:PinHeader_1x02_P2.54mm_Vertical" (at 63.5 86.36 0) (effects (font (size 1.27 1.27)) (hide yes)))
  (property "Datasheet" "~" (at 63.5 86.36 0) (effects (font (size 1.27 1.27)) (hide yes)))
  (property "Description" "Generic connector, single row, 01x02, script generated" (at 63.5 86.36 0) (effects (font (size 1.27 1.27)) (hide yes)))
  (pin "1")
  (pin "2"))
 (symbol
  (lib_id "Connector:Conn_01x02_Pin")
  (at 63.5 116.84 0)
  (unit 1)
  (exclude_from_sim no)
  (in_bom yes)
  (on_board yes)
  (dnp no)
  (fields_autoplaced yes)
  (property "Reference" "J5" (at 64.135 111.76 0) (effects (font (size 1.27 1.27))))
  (property "Value" "USART" (at 64.135 114.3 0) (effects (font (size 1.27 1.27))))
  (property "Footprint" "Connector_PinHeader_2.54mm:PinHeader_1x02_P2.54mm_Vertical" (at 63.5 116.84 0) (effects (font (size 1.27 1.27)) (hide yes)))
  (property "Datasheet" "~" (at 63.5 116.84 0) (effects (font (size 1.27 1.27)) (hide yes)))
  (property "Description" "Generic connector, single row, 01x02, script generated" (at 63.5 116.84 0) (effects (font (size 1.27 1.27)) (hide yes)))
  (pin "1")
  (pin "2"))
 (sheet_instances
  (path ""
   (page "1"))))
